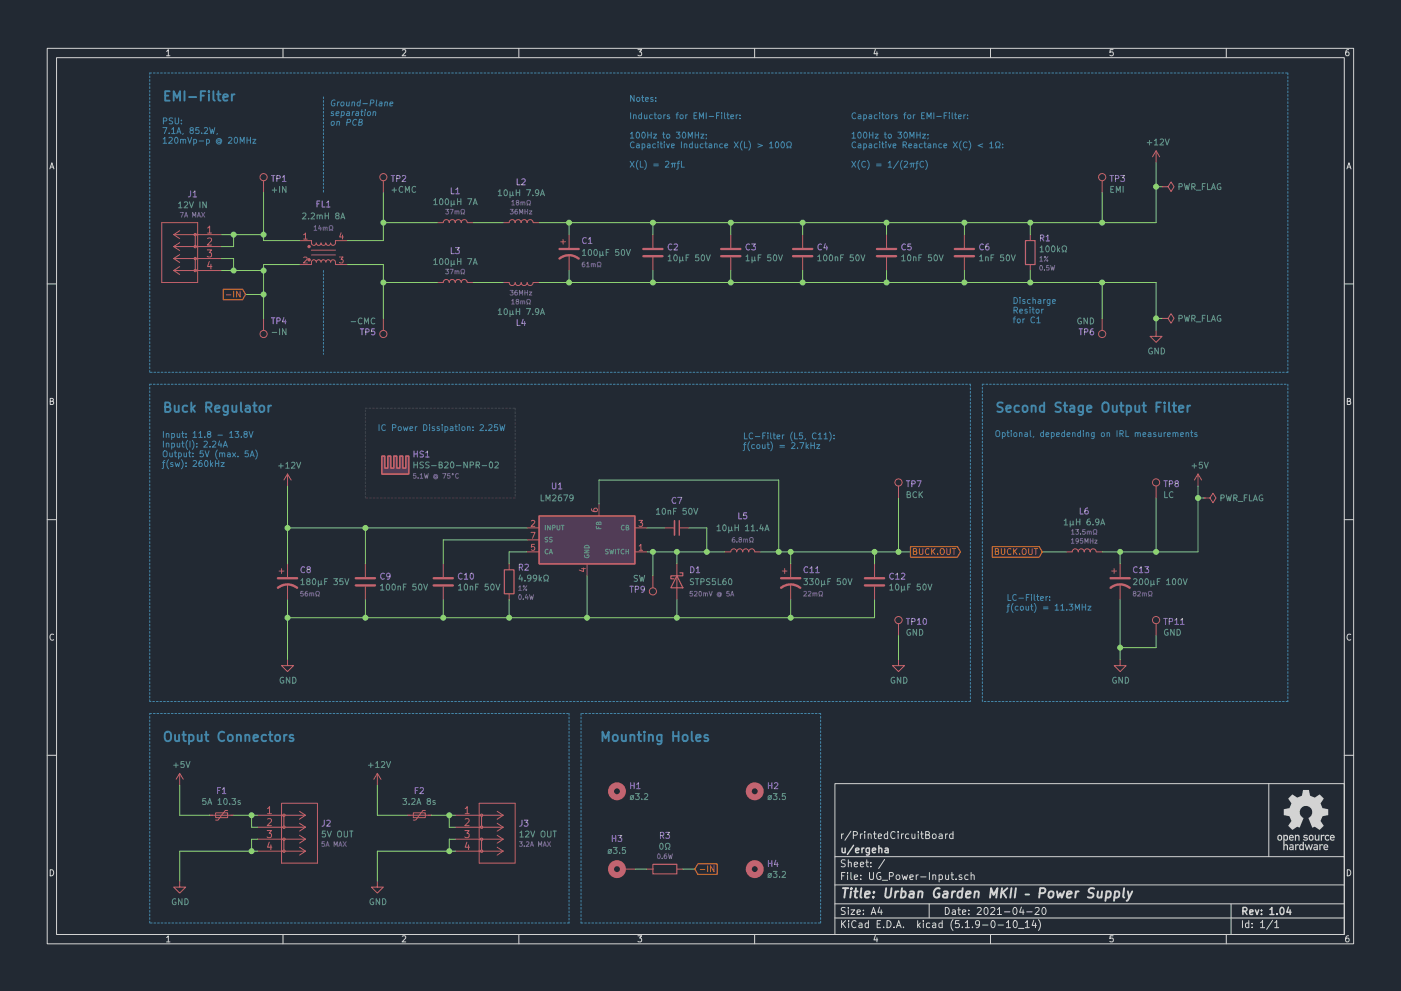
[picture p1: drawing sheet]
EESchema Schematic File Version 4
EELAYER 30 0
EELAYER END
$Descr A4 11693 8268
encoding utf-8
Sheet 1 1
Title "Urban Garden MKII – Power Supply"
Date "2021-04-20"
Rev "1.04"
Comp "u/ergeha"
Comment1 "r/PrintedCircuitBoard"
Comment2 ""
Comment3 ""
Comment4 ""
$EndDescr
$Comp
L Device:C C2
U 1 1
P 5450 2100
F 0 "C2" H 5565 2146 50  0000 L CNN
F 1 "10µF 50V" H 5565 2055 50  0000 L CNN
F 2 "Capacitor_THT:C_MLCC_W5.5mm_L4.0mm_P2.50mm" H 5488 1950 50  0001 C CNN
F 3 "https://search.murata.co.jp/Ceramy/image/img/A01X/G101/ENG/RDE_X7R_X7S_25V-100V_E.pdf" H 5450 2100 50  0001 C CNN
F 4 "Murata" H 5450 2100 50  0001 C CNN "Manufacturer"
F 5 "RDEC71H106K3S1H03A" H 5450 2100 50  0001 C CNN "Part-Nr."
F 6 "81-RDEC71H106K3S1H3A" H 5450 2100 50  0001 C CNN "Mouser-Nr"
	1    5450 2100
	1    0    0    -1  
$EndComp
$Comp
L Device:C C3
U 1 1
P 6100 2100
F 0 "C3" H 6215 2146 50  0000 L CNN
F 1 "1µF 50V" H 6215 2055 50  0000 L CNN
F 2 "Capacitor_THT:C_MLCC_W5.5mm_L3.15mm_P2.50mm" H 6138 1950 50  0001 C CNN
F 3 "https://search.murata.co.jp/Ceramy/image/img/A01X/G101/ENG/RDE_X7R_X7S_25V-100V_E.pdf" H 6100 2100 50  0001 C CNN
F 4 "Murata" H 6100 2100 50  0001 C CNN "Manufacturer"
F 5 "RDER71H105K2S1H03A" H 6100 2100 50  0001 C CNN "Part-Nr."
F 6 "81-RDER71H105K2S1H3A" H 6100 2100 50  0001 C CNN "Mouser-Nr"
	1    6100 2100
	1    0    0    -1  
$EndComp
$Comp
L Device:C C4
U 1 1
P 6700 2100
F 0 "C4" H 6815 2146 50  0000 L CNN
F 1 "100nF 50V" H 6815 2055 50  0000 L CNN
F 2 "Capacitor_THT:C_MLCC_W5.0mm_L2.5mm_P2.50mm" H 6738 1950 50  0001 C CNN
F 3 "https://search.murata.co.jp/Ceramy/image/img/A01X/G101/ENG/RDE_X7R_X7S_25V-100V_E.pdf" H 6700 2100 50  0001 C CNN
F 4 "Murata" H 6700 2100 50  0001 C CNN "Manufacturer"
F 5 "RDER71H104K0S1H03A" H 6700 2100 50  0001 C CNN "Part-Nr."
F 6 "81-RDER71H104K0S1H3A" H 6700 2100 50  0001 C CNN "Mouser-Nr"
	1    6700 2100
	1    0    0    -1  
$EndComp
$Comp
L Device:C C5
U 1 1
P 7400 2100
F 0 "C5" H 7515 2146 50  0000 L CNN
F 1 "10nF 50V" H 7515 2055 50  0000 L CNN
F 2 "Capacitor_THT:C_MLCC_W5.0mm_L2.5mm_P2.50mm" H 7438 1950 50  0001 C CNN
F 3 "https://search.murata.co.jp/Ceramy/image/img/A01X/G101/ENG/RDE_X7R_X7S_25V-100V_E.pdf" H 7400 2100 50  0001 C CNN
F 4 "Murata" H 7400 2100 50  0001 C CNN "Manufacturer"
F 5 "RDER71H103K0S1H03A" H 7400 2100 50  0001 C CNN "Part-Nr."
F 6 "81-RDER71H103K0S1H3A" H 7400 2100 50  0001 C CNN "Mouser-Nr"
	1    7400 2100
	1    0    0    -1  
$EndComp
$Comp
L Device:C C6
U 1 1
P 8050 2100
F 0 "C6" H 8165 2146 50  0000 L CNN
F 1 "1nF 50V" H 8165 2055 50  0000 L CNN
F 2 "Capacitor_THT:C_MLCC_W5.0mm_L2.5mm_P2.50mm" H 8088 1950 50  0001 C CNN
F 3 "https://search.murata.co.jp/Ceramy/image/img/A01X/G101/ENG/RDE_X7R_X7S_25V-100V_E.pdf" H 8050 2100 50  0001 C CNN
F 4 "Murata" H 8050 2100 50  0001 C CNN "Manufacturer"
F 5 "RDER71H102K0S1H03A" H 8050 2100 50  0001 C CNN "Part-Nr."
F 6 "81-RDER71H102K0S1H3A" H 8050 2100 50  0001 C CNN "Mouser-Nr"
	1    8050 2100
	1    0    0    -1  
$EndComp
Wire Wire Line
	8050 1950 8050 1850
Wire Wire Line
	8050 1850 7400 1850
Wire Wire Line
	8050 2250 8050 2350
Wire Wire Line
	7400 2250 7400 2350
Wire Wire Line
	7400 2350 8050 2350
Wire Wire Line
	7400 1950 7400 1850
Wire Wire Line
	7400 1850 6700 1850
Wire Wire Line
	6700 1950 6700 1850
Wire Wire Line
	6700 1850 6100 1850
Wire Wire Line
	6700 2250 6700 2350
Wire Wire Line
	6700 2350 7400 2350
Wire Wire Line
	6100 2250 6100 2350
Wire Wire Line
	6100 1950 6100 1850
Wire Wire Line
	6100 1850 5450 1850
Wire Wire Line
	5450 1950 5450 1850
Wire Wire Line
	5450 1850 4750 1850
Wire Wire Line
	5450 2250 5450 2350
Wire Wire Line
	5450 2350 6100 2350
Wire Wire Line
	4750 2250 4750 2350
Wire Wire Line
	4750 2350 5450 2350
Wire Wire Line
	4750 1950 4750 1850
Wire Wire Line
	4200 2350 3950 2350
Wire Wire Line
	4200 1850 3950 1850
$Comp
L power:PWR_FLAG #FLG01
U 1 1
P 9700 1550
F 0 "#FLG01" H 9700 1625 50  0001 C CNN
F 1 "PWR_FLAG" V 9700 1677 50  0000 L CNN
F 2 "" H 9700 1550 50  0001 C CNN
F 3 "~" H 9700 1550 50  0001 C CNN
	1    9700 1550
	0    1    1    0   
$EndComp
$Comp
L power:PWR_FLAG #FLG02
U 1 1
P 9700 2650
F 0 "#FLG02" H 9700 2725 50  0001 C CNN
F 1 "PWR_FLAG" V 9700 2777 50  0000 L CNN
F 2 "" H 9700 2650 50  0001 C CNN
F 3 "~" H 9700 2650 50  0001 C CNN
	1    9700 2650
	0    1    1    0   
$EndComp
Wire Wire Line
	9700 2650 9650 2650
Wire Wire Line
	9700 1550 9650 1550
Connection ~ 9650 1550
Wire Wire Line
	9650 1550 9650 1350
Wire Wire Line
	3200 2000 2900 2000
Wire Wire Line
	3200 2350 3200 2200
$Comp
L Device:EMI_Filter_LL_1423 FL1
U 1 1
P 2700 2100
F 0 "FL1" H 2700 1700 50  0000 C CNN
F 1 "2.2mH 8A" H 2700 1800 50  0000 C CNN
F 2 "Inductor_THT:L_CommonMode_Wuerth_WE-CMB-XL" H 2700 1850 50  0001 C CNN
F 3 "https://www.we-online.de/katalog/datasheet/7448258022.pdf" V 2700 2140 50  0001 C CNN
F 4 "Würth Elektronik" H 2700 2100 50  0001 C CNN "Manufacturer"
F 5 "7448258022" H 2700 2100 50  0001 C CNN "Part-Nr."
F 6 "710-7448258022" H 2700 2100 50  0001 C CNN "Mouser-Nr"
F 7 "14mΩ" H 2700 1900 39  0000 C CNN "DCR"
	1    2700 2100
	1    0    0    1   
$EndComp
$Comp
L power:+12V #PWR01
U 1 1
P 9650 1350
AR Path="/605CFC98" Ref="#PWR01"  Part="1" 
AR Path="/603AD409/605CFC98" Ref="#PWR?"  Part="1" 
AR Path="/603051B5/605CFC98" Ref="#PWR?"  Part="1" 
AR Path="/6081FDFC/605CFC98" Ref="#PWR?"  Part="1" 
AR Path="/6081FDFC/6068D87B/605CFC98" Ref="#PWR?"  Part="1" 
AR Path="/6081FDFC/60597F98/605CFC98" Ref="#PWR?"  Part="1" 
AR Path="/60599E1F/605B3C0B/605CFC98" Ref="#PWR?"  Part="1" 
F 0 "#PWR01" H 9650 1200 50  0001 C CNN
F 1 "+12V" H 9665 1523 50  0000 C CNN
F 2 "" H 9650 1350 50  0001 C CNN
F 3 "" H 9650 1350 50  0001 C CNN
	1    9650 1350
	1    0    0    -1  
$EndComp
Wire Wire Line
	4500 1850 4750 1850
Wire Wire Line
	4500 2350 4750 2350
Wire Wire Line
	6100 2350 6700 2350
$Comp
L Device:C_Small C7
U 1 1
P 5650 4400
F 0 "C7" V 5421 4400 50  0000 C CNN
F 1 "10nF 50V" V 5512 4400 50  0000 C CNN
F 2 "Capacitor_THT:C_MLCC_W5.0mm_L2.5mm_P2.50mm" H 5650 4400 50  0001 C CNN
F 3 "https://search.murata.co.jp/Ceramy/image/img/A01X/G101/ENG/RDE_X7R_X7S_25V-100V_E.pdf" H 5650 4400 50  0001 C CNN
F 4 "Murata" H 5650 4400 50  0001 C CNN "Manufacturer"
F 5 "RDER71H103K0S1H03A" H 5650 4400 50  0001 C CNN "Part-Nr."
F 6 "81-RDER71H103K0S1H3A" H 5650 4400 50  0001 C CNN "Mouser-Nr"
	1    5650 4400
	0    1    1    0   
$EndComp
Wire Wire Line
	5400 4600 5450 4600
Wire Wire Line
	5400 4400 5550 4400
Wire Wire Line
	5750 4400 5900 4400
Wire Wire Line
	5900 4400 5900 4600
Connection ~ 5900 4600
Wire Wire Line
	5900 4600 6050 4600
Wire Wire Line
	5650 4700 5650 4600
Connection ~ 5650 4600
Wire Wire Line
	5650 4600 5900 4600
Wire Wire Line
	6350 4600 6500 4600
Wire Wire Line
	5000 4200 5000 4000
Wire Wire Line
	6500 4000 6500 4600
Connection ~ 6500 4600
Wire Wire Line
	2400 4700 2400 4400
Wire Wire Line
	2400 5150 2400 5000
Wire Wire Line
	4900 4800 4900 5150
Connection ~ 4900 5150
Wire Wire Line
	4900 5150 5650 5150
Wire Wire Line
	5650 5000 5650 5150
Connection ~ 5650 5150
$Comp
L power:GND #PWR05
U 1 1
P 2400 5500
F 0 "#PWR05" H 2400 5250 50  0001 C CNN
F 1 "GND" H 2405 5327 50  0000 C CNN
F 2 "" H 2400 5500 50  0001 C CNN
F 3 "" H 2400 5500 50  0001 C CNN
	1    2400 5500
	1    0    0    -1  
$EndComp
Wire Wire Line
	6500 4600 6600 4600
Wire Wire Line
	5650 5150 6600 5150
Wire Wire Line
	3050 4700 3050 4400
Wire Wire Line
	3050 5000 3050 5150
Wire Wire Line
	6600 4700 6600 4600
Wire Wire Line
	6600 5000 6600 5150
Connection ~ 3050 4400
Connection ~ 3050 5150
Connection ~ 2400 4400
Wire Wire Line
	2400 4400 3050 4400
Wire Wire Line
	2400 5150 3050 5150
Connection ~ 6600 4600
Wire Notes Line
	10750 3100 1250 3100
Wire Notes Line
	1250 3100 1250 600 
Wire Notes Line
	1250 600  10750 600 
Wire Notes Line
	10750 600  10750 3100
Wire Notes Line
	8100 3200 8100 5850
Wire Notes Line
	8100 5850 1250 5850
Wire Notes Line
	1250 5850 1250 3200
Wire Notes Line
	1250 3200 8100 3200
Text Notes 1350 3450 0    79   ~ 16
Buck Regulator
Text Notes 1350 850  0    79   ~ 16
EMI-Filter
Connection ~ 8050 1850
Connection ~ 8050 2350
Connection ~ 8600 2350
Wire Wire Line
	9650 2350 9650 2650
Wire Wire Line
	8600 2350 9200 2350
Wire Wire Line
	8050 2350 8600 2350
$Comp
L power:GND #PWR02
U 1 1
P 9650 2750
F 0 "#PWR02" H 9650 2500 50  0001 C CNN
F 1 "GND" H 9655 2577 50  0000 C CNN
F 2 "" H 9650 2750 50  0001 C CNN
F 3 "" H 9650 2750 50  0001 C CNN
	1    9650 2750
	1    0    0    -1  
$EndComp
Connection ~ 8600 1850
Wire Wire Line
	8600 1950 8600 1850
Wire Wire Line
	8600 2250 8600 2350
Text GLabel 7600 4600 2    50   Output ~ 0
BUCK.OUT
Wire Notes Line
	2700 2250 2700 2950
Text Notes 2750 1050 0    50   Italic 0
Ground-Plane \nseparation \non PCB
Text Notes 1350 3900 0    50   ~ 0
Input: 11.8 - 13.8V\nInput(I): 2.24A \nOutput: 5V (max. 5A)\nƒ(sw): 260kHz
$Comp
L Regulator_Switching:LM2679 U1
U 1 1
P 4900 4500
F 0 "U1" H 4650 4950 50  0000 C CNN
F 1 "LM2679" H 4650 4850 50  0000 C CNN
F 2 "Package_TO_SOT_THT:LM2679T-5.0&slash_NOPB" H 4900 4600 50  0001 C CNN
F 3 "https://www.ti.com/lit/ds/symlink/lm2679.pdf?HQS=dis-mous-null-mousermode-dsf-pf-null-wwe&ts=1617702681699" H 4900 4600 50  0001 C CNN
F 4 "Texas Instruments" H 4900 4500 50  0001 C CNN "Manufacturer"
F 5 "926-LM2679T-50/NOPB" H 4900 4500 50  0001 C CNN "Mouser-Nr"
F 6 "LM2679T-5.0/NOPB" H 4900 4500 50  0001 C CNN "Part-Nr."
	1    4900 4500
	1    0    0    -1  
$EndComp
Wire Wire Line
	3700 4700 3700 4500
Wire Wire Line
	3700 4500 4400 4500
Wire Wire Line
	3700 5000 3700 5150
Connection ~ 3700 5150
Wire Wire Line
	3700 5150 4250 5150
Wire Wire Line
	3050 5150 3700 5150
Wire Wire Line
	3050 4400 4400 4400
$Comp
L Device:C C9
U 1 1
P 3050 4850
F 0 "C9" H 3165 4896 50  0000 L CNN
F 1 "100nF 50V" H 3165 4805 50  0000 L CNN
F 2 "Capacitor_THT:C_MLCC_W5.0mm_L2.5mm_P2.50mm" H 3088 4700 50  0001 C CNN
F 3 "https://search.murata.co.jp/Ceramy/image/img/A01X/G101/ENG/RDE_X7R_X7S_25V-100V_E.pdf" H 3050 4850 50  0001 C CNN
F 4 "Murata" H 3050 4850 50  0001 C CNN "Manufacturer"
F 5 "81-RDER71H104K0S1H3A" H 3050 4850 50  0001 C CNN "Mouser-Nr"
F 6 "RDER71H104K0S1H03A" H 3050 4850 50  0001 C CNN "Part-Nr."
	1    3050 4850
	1    0    0    -1  
$EndComp
$Comp
L Device:C C10
U 1 1
P 3700 4850
F 0 "C10" H 3815 4896 50  0000 L CNN
F 1 "10nF 50V" H 3815 4805 50  0000 L CNN
F 2 "Capacitor_THT:C_MLCC_W5.0mm_L2.5mm_P2.50mm" H 3738 4700 50  0001 C CNN
F 3 "https://search.murata.co.jp/Ceramy/image/img/A01X/G101/ENG/RDE_X7R_X7S_25V-100V_E.pdf" H 3700 4850 50  0001 C CNN
F 4 "Murata" H 3700 4850 50  0001 C CNN "Manufacturer"
F 5 "81-RDER71H103K0S1H3A" H 3700 4850 50  0001 C CNN "Mouser-Nr"
F 6 "RDER71H103K0S1H03A" H 3700 4850 50  0001 C CNN "Part-Nr."
	1    3700 4850
	1    0    0    -1  
$EndComp
Wire Wire Line
	4400 4600 4250 4600
Connection ~ 4250 5150
Wire Wire Line
	4250 5150 4900 5150
Wire Wire Line
	5000 4000 6500 4000
$Comp
L power:GND #PWR07
U 1 1
P 9350 5500
F 0 "#PWR07" H 9350 5250 50  0001 C CNN
F 1 "GND" H 9355 5327 50  0000 C CNN
F 2 "" H 9350 5500 50  0001 C CNN
F 3 "" H 9350 5500 50  0001 C CNN
	1    9350 5500
	1    0    0    -1  
$EndComp
Wire Wire Line
	9350 4700 9350 4600
$Comp
L power:PWR_FLAG #FLG03
U 1 1
P 10050 4150
F 0 "#FLG03" H 10050 4225 50  0001 C CNN
F 1 "PWR_FLAG" V 10050 4277 50  0000 L CNN
F 2 "" H 10050 4150 50  0001 C CNN
F 3 "~" H 10050 4150 50  0001 C CNN
	1    10050 4150
	0    1    1    0   
$EndComp
Wire Wire Line
	10050 4150 10000 4150
$Comp
L power:+5V #PWR04
U 1 1
P 10000 4050
F 0 "#PWR04" H 10000 3900 50  0001 C CNN
F 1 "+5V" H 10015 4223 50  0000 C CNN
F 2 "" H 10000 4050 50  0001 C CNN
F 3 "" H 10000 4050 50  0001 C CNN
	1    10000 4050
	1    0    0    -1  
$EndComp
Text GLabel 8700 4600 0    50   Input ~ 0
BUCK.OUT
$Comp
L Device:CP1 C13
U 1 1
P 9350 4850
F 0 "C13" H 9450 4950 50  0000 L CNN
F 1 "200µF 100V" H 9450 4850 50  0000 L CNN
F 2 "Capacitor_THT:CP_Radial_D12.5mm_P5.00mm" H 9350 4850 50  0001 C CNN
F 3 "https://www.mouser.de/datasheet/2/420/United-Chemi-Con-1016798.pdf" H 9350 4850 50  0001 C CNN
F 4 "United Chemi-Con" H 9350 4850 50  0001 C CNN "Manufacturer"
F 5 "661-EGXF101ELL201MK2" H 9350 4850 50  0001 C CNN "Mouser-Nr"
F 6 "EGXF101ELL201MK25S" H 9350 4850 50  0001 C CNN "Part-Nr."
F 7 "82mΩ" H 9450 4750 39  0000 L CNN "Impedance"
	1    9350 4850
	1    0    0    -1  
$EndComp
Wire Notes Line
	8200 3200 10750 3200
Wire Notes Line
	10750 3200 10750 5850
Wire Notes Line
	10750 5850 8200 5850
Wire Notes Line
	8200 5850 8200 3200
Text Notes 8300 3450 0    79   ~ 16
Second Stage Output Filter
Wire Wire Line
	9200 4600 9350 4600
Wire Wire Line
	8700 4600 8900 4600
Connection ~ 9350 4600
Text Notes 7100 1400 0    50   ~ 0
Capacitors for EMI-Filter:\n\n100Hz to 30MHz; \nCapacitive Reactance X(C) < 1Ω:\n\nX(C) = 1/(2πƒC)\n
Connection ~ 7400 1850
Connection ~ 7400 2350
Connection ~ 6700 2350
Connection ~ 6700 1850
Connection ~ 6100 1850
Connection ~ 6100 2350
Connection ~ 5450 2350
Connection ~ 5450 1850
Connection ~ 4750 1850
Connection ~ 4750 2350
Text Notes 8450 2700 0    50   ~ 0
Discharge\nResitor\nfor C1
Wire Wire Line
	9350 4600 9650 4600
Wire Wire Line
	9350 5000 9350 5400
Wire Notes Line
	2700 800  2700 1600
Text Notes 8400 5100 0    50   ~ 0
LC-Filter: \nƒ(cout) = 11.3MHz
Text Notes 8300 3650 0    50   ~ 0
Optional, depedending on IRL measurements
Text Notes 1350 1200 0    50   ~ 0
PSU:\n7.1A, 85.2W, \n120mVp-p @ 20MHz
Text Notes 6200 3750 0    50   ~ 0
LC-Filter (L5, C11):\nƒ(cout) = 2.7kHz
Text Notes 5250 1400 0    50   ~ 0
Inductors for EMI-Filter:\n\n100Hz to 30MHz; \nCapacitive Inductance X(L) > 100Ω\n\nX(L) = 2πƒL \n
Text Notes 5250 850  0    50   ~ 0
Notes:
Wire Wire Line
	9650 1550 9650 1850
Wire Wire Line
	3200 2000 3200 1850
Wire Wire Line
	3200 2350 3650 2350
$Comp
L power:GND #PWR010
U 1 1
P 1500 7350
F 0 "#PWR010" H 1500 7100 50  0001 C CNN
F 1 "GND" H 1505 7177 50  0000 C CNN
F 2 "" H 1500 7350 50  0001 C CNN
F 3 "" H 1500 7350 50  0001 C CNN
	1    1500 7350
	1    0    0    -1  
$EndComp
$Comp
L power:GND #PWR011
U 1 1
P 3150 7350
F 0 "#PWR011" H 3150 7100 50  0001 C CNN
F 1 "GND" H 3155 7177 50  0000 C CNN
F 2 "" H 3150 7350 50  0001 C CNN
F 3 "" H 3150 7350 50  0001 C CNN
	1    3150 7350
	1    0    0    -1  
$EndComp
Wire Wire Line
	3150 6800 3400 6800
Wire Wire Line
	3150 7350 3150 7100
Wire Wire Line
	3150 7100 3750 7100
Wire Wire Line
	1500 7100 1500 7350
Wire Wire Line
	1500 6800 1750 6800
Connection ~ 10000 4150
Wire Wire Line
	10000 4150 10000 4600
Wire Wire Line
	10000 4050 10000 4150
$Comp
L power:+5V #PWR08
U 1 1
P 1500 6550
F 0 "#PWR08" H 1500 6400 50  0001 C CNN
F 1 "+5V" H 1515 6723 50  0000 C CNN
F 2 "" H 1500 6550 50  0001 C CNN
F 3 "" H 1500 6550 50  0001 C CNN
	1    1500 6550
	1    0    0    -1  
$EndComp
Wire Wire Line
	1500 6550 1500 6800
$Comp
L Connector:TestPoint TP7
U 1 1
P 7500 4150
F 0 "TP7" H 7558 4268 50  0000 L CNN
F 1 "BCK" H 7558 4177 50  0000 L CNN
F 2 "TestPoint:TestPoint_Keystone_5000-5004_Miniature" H 7700 4150 50  0001 C CNN
F 3 "https://www.keyelco.com/userAssets/file/M65p56.pdf" H 7700 4150 50  0001 C CNN
F 4 "Keystone Electronics" H 7500 4150 50  0001 C CNN "Manufacturer"
F 5 "5000" H 7500 4150 50  0001 C CNN "Part-Nr."
	1    7500 4150
	1    0    0    -1  
$EndComp
$Comp
L Connector:TestPoint TP8
U 1 1
P 9650 4150
F 0 "TP8" H 9708 4268 50  0000 L CNN
F 1 "LC" H 9708 4177 50  0000 L CNN
F 2 "TestPoint:TestPoint_Keystone_5000-5004_Miniature" H 9850 4150 50  0001 C CNN
F 3 "https://www.keyelco.com/userAssets/file/M65p56.pdf" H 9850 4150 50  0001 C CNN
F 4 "Keystone Electronics" H 9650 4150 50  0001 C CNN "Manufacturer"
F 5 "5000" H 9650 4150 50  0001 C CNN "Part-Nr."
	1    9650 4150
	1    0    0    -1  
$EndComp
Wire Wire Line
	9650 4150 9650 4600
Connection ~ 9650 4600
Wire Wire Line
	9650 4600 10000 4600
Wire Wire Line
	7500 4150 7500 4600
$Comp
L Connector:TestPoint TP4
U 1 1
P 2200 2650
F 0 "TP4" H 2142 2676 50  0000 R CNN
F 1 "-IN" H 2142 2767 50  0000 R CNN
F 2 "TestPoint:TestPoint_Keystone_5000-5004_Miniature" H 2400 2650 50  0001 C CNN
F 3 "https://www.keyelco.com/userAssets/file/M65p56.pdf" H 2400 2650 50  0001 C CNN
F 4 "Keystone Electronics" H 2200 2650 50  0001 C CNN "Manufacturer"
F 5 "5118" H 2200 2650 50  0001 C CNN "Part-Nr."
	1    2200 2650
	-1   0    0    1   
$EndComp
Wire Wire Line
	2200 2650 2200 2450
Wire Wire Line
	3200 1600 3200 1850
Connection ~ 3200 1850
Wire Wire Line
	3200 1850 3650 1850
Wire Wire Line
	8050 1850 8600 1850
$Comp
L Connector:TestPoint TP3
U 1 1
P 9200 1600
F 0 "TP3" H 9258 1718 50  0000 L CNN
F 1 "EMI" H 9258 1627 50  0000 L CNN
F 2 "TestPoint:TestPoint_Keystone_5000-5004_Miniature" H 9400 1600 50  0001 C CNN
F 3 "https://www.keyelco.com/userAssets/file/M65p56.pdf" H 9400 1600 50  0001 C CNN
F 4 "Keystone Electronics" H 9200 1600 50  0001 C CNN "Manufacturer"
F 5 "5000" H 9200 1600 50  0001 C CNN "Part-Nr."
	1    9200 1600
	1    0    0    -1  
$EndComp
Wire Wire Line
	9200 1600 9200 1850
$Comp
L Connector:TestPoint TP5
U 1 1
P 3200 2650
F 0 "TP5" H 3258 2768 50  0000 L CNN
F 1 "-CMC" H 3258 2677 50  0000 L CNN
F 2 "TestPoint:TestPoint_Keystone_5000-5004_Miniature" H 3400 2650 50  0001 C CNN
F 3 "https://www.keyelco.com/userAssets/file/M65p56.pdf" H 3400 2650 50  0001 C CNN
F 4 "Keystone Electronics" H 3200 2650 50  0001 C CNN "Manufacturer"
F 5 "5001" H 3200 2650 50  0001 C CNN "Part-Nr."
	1    3200 2650
	-1   0    0    1   
$EndComp
$Comp
L Connector:TestPoint TP6
U 1 1
P 9200 2650
F 0 "TP6" H 9258 2768 50  0000 L CNN
F 1 "GND" H 9258 2677 50  0000 L CNN
F 2 "TestPoint:TestPoint_Keystone_5000-5004_Miniature" H 9400 2650 50  0001 C CNN
F 3 "https://www.keyelco.com/userAssets/file/M65p56.pdf" H 9400 2650 50  0001 C CNN
F 4 "Keystone Electronics" H 9200 2650 50  0001 C CNN "Manufacturer"
F 5 "5001" H 9200 2650 50  0001 C CNN "Part-Nr."
	1    9200 2650
	-1   0    0    1   
$EndComp
$Comp
L Connector:TestPoint TP10
U 1 1
P 7500 5300
F 0 "TP10" H 7558 5418 50  0000 L CNN
F 1 "GND" H 7558 5327 50  0000 L CNN
F 2 "TestPoint:TestPoint_Keystone_5000-5004_Miniature" H 7700 5300 50  0001 C CNN
F 3 "https://www.keyelco.com/userAssets/file/M65p56.pdf" H 7700 5300 50  0001 C CNN
F 4 "Keystone Electronics" H 7500 5300 50  0001 C CNN "Manufacturer"
F 5 "5001" H 7500 5300 50  0001 C CNN "Part-Nr."
	1    7500 5300
	1    0    0    -1  
$EndComp
$Comp
L Connector:TestPoint TP11
U 1 1
P 9650 5300
F 0 "TP11" H 9708 5418 50  0000 L CNN
F 1 "GND" H 9708 5327 50  0000 L CNN
F 2 "TestPoint:TestPoint_Keystone_5000-5004_Miniature" H 9850 5300 50  0001 C CNN
F 3 "https://www.keyelco.com/userAssets/file/M65p56.pdf" H 9850 5300 50  0001 C CNN
F 4 "Keystone Electronics" H 9650 5300 50  0001 C CNN "Manufacturer"
F 5 "5001" H 9650 5300 50  0001 C CNN "Part-Nr."
	1    9650 5300
	1    0    0    -1  
$EndComp
Wire Wire Line
	9650 5300 9650 5400
$Comp
L Mechanical:MountingHole H2
U 1 1
P 6300 6600
F 0 "H2" H 6400 6646 50  0000 L CNN
F 1 "ø3.5" H 6400 6555 50  0000 L CNN
F 2 "MountingHole:MountingHole_3.5mm" H 6300 6600 50  0001 C CNN
F 3 "~" H 6300 6600 50  0001 C CNN
F 4 "~" H 6300 6600 50  0001 C CNN "Manufacturer"
F 5 "~" H 6300 6600 50  0001 C CNN "Mouser-Nr"
F 6 "~" H 6300 6600 50  0001 C CNN "Part-Nr."
	1    6300 6600
	1    0    0    -1  
$EndComp
$Comp
L Mechanical:MountingHole H4
U 1 1
P 6300 7250
F 0 "H4" H 6400 7296 50  0000 L CNN
F 1 "ø3.2" H 6400 7205 50  0000 L CNN
F 2 "MountingHole:MountingHole_3.2mm_M3" H 6300 7250 50  0001 C CNN
F 3 "~" H 6300 7250 50  0001 C CNN
F 4 "~" H 6300 7250 50  0001 C CNN "Manufacturer"
F 5 "~" H 6300 7250 50  0001 C CNN "Mouser-Nr"
F 6 "~" H 6300 7250 50  0001 C CNN "Part-Nr."
	1    6300 7250
	1    0    0    -1  
$EndComp
Text Notes 1350 6200 0    79   ~ 16
Output Connectors
Text Notes 5000 6200 0    79   ~ 16
Mounting Holes
Wire Notes Line
	1250 5950 4750 5950
Wire Notes Line
	4750 5950 4750 7700
Wire Notes Line
	4750 7700 1250 7700
Wire Notes Line
	1250 7700 1250 5950
Wire Notes Line
	4850 5950 4850 7700
Wire Notes Line
	4850 7700 6850 7700
Wire Notes Line
	6850 7700 6850 5950
Wire Notes Line
	6850 5950 4850 5950
$Comp
L Mechanical:Heatsink HS1
U 1 1
P 3300 3950
F 0 "HS1" H 3441 4116 50  0000 L CNN
F 1 "HSS-B20-NPR-02" H 3441 4025 50  0000 L CNN
F 2 "Heatsink:Heatsink_CUI_HSS-B20-NPR-02" H 3312 3950 50  0001 C CNN
F 3 "https://www.cuidevices.com/product/resource/hss-b20-npx-02.pdf" H 3312 3950 50  0001 C CNN
F 4 "CUI Devices" H 3300 3950 50  0001 C CNN "Manufacturer"
F 5 "HSS-B20-NPR-02" H 3300 3950 50  0001 C CNN "Part-Nr."
F 6 "5.1W @ 75°C" H 3441 3934 39  0000 L CNN "Power Dissipation"
	1    3300 3950
	1    0    0    -1  
$EndComp
Connection ~ 9650 2650
Wire Wire Line
	9650 2650 9650 2750
$Comp
L Device:Polyfuse_Small F2
U 1 1
P 3500 6800
F 0 "F2" V 3295 6800 50  0000 C CNN
F 1 "3.2A 8s" V 3386 6800 50  0000 C CNN
F 2 "Fuse:Fuse_Bourns_MF-RHT100" H 3550 6600 50  0001 L CNN
F 3 "https://www.bourns.com/docs/Product-Datasheets/mfr.pdf" H 3500 6800 50  0001 C CNN
F 4 "Bourns Inc." H 3500 6800 50  0001 C CNN "Manufacturer"
F 5 "MF-R160-2" H 3500 6800 50  0001 C CNN "Part-Nr."
	1    3500 6800
	0    1    1    0   
$EndComp
Wire Wire Line
	3600 6800 3750 6800
$Comp
L Device:L L1
U 1 1
P 3800 1850
F 0 "L1" H 3800 2115 50  0000 C CNN
F 1 "100µH 7A" H 3800 2024 50  0000 C CNN
F 2 "Inductor_THT:2312-V-RC" V 3800 1850 50  0001 C CNN
F 3 "https://www.bourns.com/docs/Product-Datasheets/2300_series.pdf" V 3800 1850 50  0001 C CNN
F 4 "37mΩ" H 3800 1941 39  0000 C CNN "DCR"
F 5 "MHz" H 3800 1949 39  0001 C CNN "SRF"
F 6 "Bourns Inc." H 3800 1850 50  0001 C CNN "Manufacturer"
F 7 "2312-V-RC" H 3800 1850 50  0001 C CNN "Part-Nr."
	1    3800 1850
	1    0    0    -1  
$EndComp
$Comp
L Device:L L5
U 1 1
P 6200 4600
F 0 "L5" H 6200 4900 50  0000 C CNN
F 1 "10µH 11.4A" H 6200 4800 50  0000 C CNN
F 2 "Inductor_THT:L_Radial_D14.8mm_P12.00mm_Würth_WE-FAMI" V 6200 4600 50  0001 C CNN
F 3 "https://www.we-online.de/katalog/datasheet/744750560100.pdf" V 6200 4600 50  0001 C CNN
F 4 "6.8mΩ" H 6200 4700 39  0000 C CNN "DCR"
F 5 "MHz" H 6200 4691 39  0001 C CNN "SRF"
F 6 "Würth Elektronik" H 6200 4600 50  0001 C CNN "Manufacturer"
F 7 "744750560100" H 6200 4600 50  0001 C CNN "Part-Nr."
	1    6200 4600
	1    0    0    -1  
$EndComp
$Comp
L Device:L L6
U 1 1
P 9050 4600
F 0 "L6" H 9050 4940 50  0000 C CNN
F 1 "1µH 6.9A" H 9050 4849 50  0000 C CNN
F 2 "Inductor_THT:L_Radial_D7.8mm_P5.00mm_Würth-Elektronik" V 9050 4600 50  0001 C CNN
F 3 "https://www.we-online.com/catalog/datasheet/7447720010.pdf" V 9050 4600 50  0001 C CNN
F 4 "13.5mΩ" H 9050 4766 39  0000 C CNN "DCR"
F 5 "195MHz" H 9050 4691 39  0000 C CNN "SRF"
F 6 "Würth Elektronik" H 9050 4600 50  0001 C CNN "Manufacturer"
F 7 "7447720010" H 9050 4600 50  0001 C CNN "Part-Nr."
	1    9050 4600
	1    0    0    -1  
$EndComp
$Comp
L Device:L L3
U 1 1
P 3800 2350
F 0 "L3" H 3800 2615 50  0000 C CNN
F 1 "100µH 7A" H 3800 2524 50  0000 C CNN
F 2 "Inductor_THT:2312-V-RC" V 3800 2350 50  0001 C CNN
F 3 "https://www.bourns.com/docs/Product-Datasheets/2300_series.pdf" V 3800 2350 50  0001 C CNN
F 4 "37mΩ" H 3800 2441 39  0000 C CNN "DCR"
F 5 "MHz" H 3800 2449 39  0001 C CNN "SRF"
F 6 "Bourns Inc." H 3800 2350 50  0001 C CNN "Manufacturer"
F 7 "2312-V-RC" H 3800 2350 50  0001 C CNN "Part-Nr."
	1    3800 2350
	1    0    0    -1  
$EndComp
Text Notes 3150 3600 0    50   ~ 0
IC Power Dissipation: 2.25W
Wire Notes Line rgb(72, 72, 72)
	3050 3400 4300 3400
Wire Notes Line rgb(72, 72, 72)
	4300 3400 4300 4150
Wire Notes Line rgb(72, 72, 72)
	4300 4150 3050 4150
Wire Notes Line rgb(72, 72, 72)
	3050 4150 3050 3400
$Comp
L Device:CP1 C11
U 1 1
P 6600 4850
F 0 "C11" H 6700 4950 50  0000 L CNN
F 1 "330µF 50V" H 6700 4850 50  0000 L CNN
F 2 "Capacitor_THT:CP_Radial_D10.0mm_P5.00mm" H 6600 4850 50  0001 C CNN
F 3 "https://b2b-api.panasonic.eu/file_stream/pids/fileversion/8157" H 6600 4850 50  0001 C CNN
F 4 "Panasonic" H 6600 4850 50  0001 C CNN "Manufacturer"
F 5 "EEU-FR1H331LB" H 6600 4850 50  0001 C CNN "Part-Nr."
F 6 "667-EEU-FR1H331LB" H 6600 4850 50  0001 C CNN "Mouser-Nr"
F 7 "22mΩ" H 6700 4750 39  0000 L CNN "Impedance"
	1    6600 4850
	1    0    0    -1  
$EndComp
$Comp
L Device:D_Schottky D1
U 1 1
P 5650 4850
F 0 "D1" V 5550 4950 50  0000 L CNN
F 1 "STPS5L60" V 5650 4950 50  0000 L CNN
F 2 "Diode_THT:D_DO-201AE_P5.08mm_Vertical_KathodeUp" H 5650 4850 50  0001 C CNN
F 3 "https://www.st.com/content/ccc/resource/technical/document/datasheet/57/3c/bc/f9/25/f5/43/2b/CD00002924.pdf/files/CD00002924.pdf/jcr:content/translations/en.CD00002924.pdf" H 5650 4850 50  0001 C CNN
F 4 "STMicroelectronics" H 5650 4850 50  0001 C CNN "Manufacturer"
F 5 "STPS5L60" H 5650 4850 50  0001 C CNN "Part-Nr."
F 6 "511-STPS5L60" H 5650 4850 50  0001 C CNN "Mouser-Nr"
F 7 "520mV @ 5A" V 5750 4950 39  0000 L CNN "Forward Voltage"
	1    5650 4850
	0    1    1    0   
$EndComp
$Comp
L Device:CP1 C8
U 1 1
P 2400 4850
F 0 "C8" H 2500 4950 50  0000 L CNN
F 1 "180µF 35V" H 2500 4850 50  0000 L CNN
F 2 "Capacitor_THT:CP_Radial_D8.0mm_P5.00mm" H 2400 4850 50  0001 C CNN
F 3 "https://b2b-api.panasonic.eu/file_stream/pids/fileversion/8157" H 2400 4850 50  0001 C CNN
F 4 "Panasonic" H 2400 4850 50  0001 C CNN "Manufacturer"
F 5 "EEU-FR1V181B" H 2400 4850 50  0001 C CNN "Part-Nr."
F 6 "667-EEU-FR1V181B" H 2400 4850 50  0001 C CNN "Mouser-Nr"
F 7 "56mΩ" H 2500 4750 39  0000 L CNN "Impedance"
	1    2400 4850
	1    0    0    -1  
$EndComp
$Comp
L Device:CP1 C1
U 1 1
P 4750 2100
F 0 "C1" H 4850 2200 50  0000 L CNN
F 1 "100µF 50V" H 4850 2100 50  0000 L CNN
F 2 "Capacitor_THT:CP_Radial_D8.0mm_P5.00mm" H 4750 2100 50  0001 C CNN
F 3 "https://industrial.panasonic.com/cdbs/www-data/pdf/RDF0000/ABA0000C1018.pdf" H 4750 2100 50  0001 C CNN
F 4 "EEU-FM1H101B" H 4750 2100 50  0001 C CNN "Part-Nr."
F 5 "Panasonic" H 4750 2100 50  0001 C CNN "Manufacturer"
F 6 "667-EEU-FM1H101B" H 4750 2100 50  0001 C CNN "Mouser-Nr"
F 7 "61mΩ" H 4850 2000 39  0000 L CNN "Impedance"
	1    4750 2100
	1    0    0    -1  
$EndComp
Wire Wire Line
	9650 5400 9350 5400
Connection ~ 9350 5400
Wire Wire Line
	9350 5400 9350 5500
Wire Wire Line
	3200 2200 2900 2200
$Comp
L Device:Polyfuse_Small F1
U 1 1
P 1850 6800
F 0 "F1" V 1645 6800 50  0000 C CNN
F 1 "5A 10.3s" V 1736 6800 50  0000 C CNN
F 2 "Fuse:Fuse_Bourns_MF-RHT200" H 1900 6600 50  0001 L CNN
F 3 "https://www.bourns.com/docs/Product-Datasheets/mfr.pdf" H 1850 6800 50  0001 C CNN
F 4 "Bourns Inc." H 1850 6800 50  0001 C CNN "Manufacturer"
F 5 "MF-R250-2-10" H 1850 6800 50  0001 C CNN "Part-Nr."
	1    1850 6800
	0    1    1    0   
$EndComp
Wire Wire Line
	2200 1950 2200 2000
Wire Wire Line
	2200 2000 2500 2000
Wire Wire Line
	2200 2250 2200 2200
$Comp
L power:+12V #PWR03
U 1 1
P 2400 4050
AR Path="/609F9DA4" Ref="#PWR03"  Part="1" 
AR Path="/603AD409/609F9DA4" Ref="#PWR?"  Part="1" 
AR Path="/603051B5/609F9DA4" Ref="#PWR?"  Part="1" 
AR Path="/6081FDFC/609F9DA4" Ref="#PWR?"  Part="1" 
AR Path="/6081FDFC/6068D87B/609F9DA4" Ref="#PWR?"  Part="1" 
AR Path="/6081FDFC/60597F98/609F9DA4" Ref="#PWR?"  Part="1" 
AR Path="/60599E1F/605B3C0B/609F9DA4" Ref="#PWR?"  Part="1" 
F 0 "#PWR03" H 2400 3900 50  0001 C CNN
F 1 "+12V" H 2415 4223 50  0000 C CNN
F 2 "" H 2400 4050 50  0001 C CNN
F 3 "" H 2400 4050 50  0001 C CNN
	1    2400 4050
	1    0    0    -1  
$EndComp
Wire Wire Line
	2400 4400 2400 4050
Wire Wire Line
	9200 1850 9650 1850
Wire Wire Line
	9200 2650 9200 2350
Wire Wire Line
	9200 2350 9650 2350
Wire Wire Line
	8600 1850 9200 1850
Connection ~ 9200 1850
Connection ~ 9200 2350
Wire Wire Line
	4250 5000 4250 5150
Wire Wire Line
	4250 4600 4250 4700
Wire Wire Line
	3200 2650 3200 2350
$Comp
L power:+12V #PWR09
U 1 1
P 3150 6550
AR Path="/60B24565" Ref="#PWR09"  Part="1" 
AR Path="/603AD409/60B24565" Ref="#PWR?"  Part="1" 
AR Path="/603051B5/60B24565" Ref="#PWR?"  Part="1" 
AR Path="/6081FDFC/60B24565" Ref="#PWR?"  Part="1" 
AR Path="/6081FDFC/6068D87B/60B24565" Ref="#PWR?"  Part="1" 
AR Path="/6081FDFC/60597F98/60B24565" Ref="#PWR?"  Part="1" 
AR Path="/60599E1F/605B3C0B/60B24565" Ref="#PWR?"  Part="1" 
F 0 "#PWR09" H 3150 6400 50  0001 C CNN
F 1 "+12V" H 3165 6723 50  0000 C CNN
F 2 "" H 3150 6550 50  0001 C CNN
F 3 "" H 3150 6550 50  0001 C CNN
	1    3150 6550
	1    0    0    -1  
$EndComp
Wire Wire Line
	3150 6550 3150 6800
$Comp
L Connector:TestPoint TP9
U 1 1
P 5450 4800
F 0 "TP9" H 5508 4918 50  0000 L CNN
F 1 "SW" H 5508 4827 50  0000 L CNN
F 2 "TestPoint:TestPoint_Keystone_5000-5004_Miniature" H 5650 4800 50  0001 C CNN
F 3 "https://www.keyelco.com/userAssets/file/M65p56.pdf" H 5650 4800 50  0001 C CNN
F 4 "Keystone Electronics" H 5450 4800 50  0001 C CNN "Manufacturer"
F 5 "5001" H 5450 4800 50  0001 C CNN "Part-Nr."
	1    5450 4800
	-1   0    0    1   
$EndComp
Wire Wire Line
	5450 4800 5450 4600
Connection ~ 5450 4600
Wire Wire Line
	5450 4600 5650 4600
$Comp
L power:GND #PWR06
U 1 1
P 7500 5500
F 0 "#PWR06" H 7500 5250 50  0001 C CNN
F 1 "GND" H 7505 5327 50  0000 C CNN
F 2 "" H 7500 5500 50  0001 C CNN
F 3 "" H 7500 5500 50  0001 C CNN
	1    7500 5500
	1    0    0    -1  
$EndComp
Wire Wire Line
	7500 5300 7500 5500
$Comp
L Device:C C12
U 1 1
P 7300 4850
F 0 "C12" H 7415 4896 50  0000 L CNN
F 1 "10µF 50V" H 7415 4805 50  0000 L CNN
F 2 "Capacitor_THT:C_MLCC_W5.5mm_L4.0mm_P2.50mm" H 7338 4700 50  0001 C CNN
F 3 "https://search.murata.co.jp/Ceramy/image/img/A01X/G101/ENG/RDE_X7R_X7S_25V-100V_E.pdf" H 7300 4850 50  0001 C CNN
F 4 "Murata" H 7300 4850 50  0001 C CNN "Manufacturer"
F 5 "81-RDER71H103K0S1H3A" H 7300 4850 50  0001 C CNN "Mouser-Nr"
F 6 "RDEC71H106K3S1H03A" H 7300 4850 50  0001 C CNN "Part-Nr."
	1    7300 4850
	1    0    0    -1  
$EndComp
Wire Wire Line
	6600 4600 7300 4600
Connection ~ 7500 4600
Wire Wire Line
	7500 4600 7600 4600
Wire Wire Line
	7300 4600 7300 4700
Connection ~ 7300 4600
Wire Wire Line
	7300 4600 7500 4600
Wire Wire Line
	7300 5000 7300 5150
Wire Wire Line
	7300 5150 6600 5150
Connection ~ 6600 5150
Wire Wire Line
	2400 5500 2400 5150
Connection ~ 2400 5150
$Comp
L Device:L L2
U 1 1
P 4350 1850
F 0 "L2" H 4350 2190 50  0000 C CNN
F 1 "10µH 7.9A" H 4350 2099 50  0000 C CNN
F 2 "Inductor_THT:L_Radial_D13.7mm_P7.50mm_Coilcraft_RFS1412" V 4350 1850 50  0001 C CNN
F 3 "https://www.mouser.de/datasheet/2/597/rfs1412-774509.pdf" V 4350 1850 50  0001 C CNN
F 4 "18mΩ" H 4350 2016 39  0000 C CNN "DCR"
F 5 "36MHz" H 4350 1941 39  0000 C CNN "SRF"
F 6 "Coilcraft" H 4350 1850 50  0001 C CNN "Manufacturer"
F 7 "RFS1412-103ME" H 4350 1850 50  0001 C CNN "Part-Nr."
F 8 "20%" H 4350 1850 50  0001 C CNN "Tolerance"
	1    4350 1850
	1    0    0    -1  
$EndComp
$Comp
L Device:L L4
U 1 1
P 4350 2350
F 0 "L4" H 4350 2690 50  0000 C CNN
F 1 "10µH 7.9A" H 4350 2599 50  0000 C CNN
F 2 "Inductor_THT:L_Radial_D13.7mm_P7.50mm_Coilcraft_RFS1412" V 4350 2350 50  0001 C CNN
F 3 "https://www.mouser.de/datasheet/2/597/rfs1412-774509.pdf" V 4350 2350 50  0001 C CNN
F 4 "18mΩ" H 4350 2516 39  0000 C CNN "DCR"
F 5 "36MHz" H 4350 2441 39  0000 C CNN "SRF"
F 6 "Coilcraft" H 4350 2350 50  0001 C CNN "Manufacturer"
F 7 "RFS1412-103ME" H 4350 2350 50  0001 C CNN "Part-Nr."
F 8 "20%" H 4350 2350 50  0001 C CNN "Tolerance"
	1    4350 2350
	-1   0    0    1   
$EndComp
$Comp
L Mechanical:MountingHole_Pad H3
U 1 1
P 5200 7250
F 0 "H3" V 5450 7300 50  0000 C CNN
F 1 "ø3.5" V 5350 7300 50  0000 C CNN
F 2 "MountingHole:MountingHole_3.5mm_Pad_Via" H 5200 7250 50  0001 C CNN
F 3 "~" H 5200 7250 50  0001 C CNN
F 4 "~" H 5200 7250 50  0001 C CNN "Manufacturer"
F 5 "~" H 5200 7250 50  0001 C CNN "Part-Nr."
	1    5200 7250
	0    -1   -1   0   
$EndComp
Wire Wire Line
	2200 2200 2500 2200
Text GLabel 2050 2450 0    50   Input ~ 0
-IN
Wire Wire Line
	2050 2450 2200 2450
Connection ~ 2200 2450
Wire Wire Line
	2200 2450 2200 2250
Text GLabel 5800 7250 2    50   Input ~ 0
-IN
Wire Wire Line
	5300 7250 5400 7250
Wire Wire Line
	5700 7250 5800 7250
$Comp
L Device:R R1
U 1 1
P 8600 2100
F 0 "R1" H 8670 2221 50  0000 L CNN
F 1 "100kΩ" H 8670 2130 50  0000 L CNN
F 2 "Resistor_THT:R_Axial_DIN0207_L6.3mm_D2.5mm_P10.16mm_Horizontal" V 8530 2100 50  0001 C CNN
F 3 "https://www.vishay.com/docs/28722/sfr16s25.pdf" H 8600 2100 50  0001 C CNN
F 4 "1%" H 8670 2047 39  0000 L CNN "Tolerance"
F 5 "0.5W" H 8670 1972 39  0000 L CNN "Power"
F 6 "Vishay" H 8600 2100 50  0001 C CNN "Manufacturer"
F 7 "SFR25H0001003FR500" H 8600 2100 50  0001 C CNN "Part-Nr."
	1    8600 2100
	1    0    0    -1  
$EndComp
$Comp
L Device:R R2
U 1 1
P 4250 4850
F 0 "R2" H 4320 4971 50  0000 L CNN
F 1 "4.99kΩ" H 4320 4880 50  0000 L CNN
F 2 "Resistor_THT:R_Axial_DIN0207_L6.3mm_D2.5mm_P10.16mm_Horizontal" V 4180 4850 50  0001 C CNN
F 3 "https://www.vishay.com/docs/28722/sfr16s25.pdf" H 4250 4850 50  0001 C CNN
F 4 "1%" H 4320 4797 39  0000 L CNN "Tolerance"
F 5 "0.4W" H 4320 4722 39  0000 L CNN "Power"
F 6 "Vishay" H 4250 4850 50  0001 C CNN "Manufacturer"
F 7 "SFR2500004991FR500" H 4250 4850 50  0001 C CNN "Part-Nr."
	1    4250 4850
	1    0    0    -1  
$EndComp
$Comp
L Device:R R3
U 1 1
P 5550 7250
F 0 "R3" V 5269 7250 50  0000 C CNN
F 1 "0Ω" V 5360 7250 50  0000 C CNN
F 2 "Resistor_THT:R_Axial_DIN0207_L6.3mm_D2.5mm_P10.16mm_Horizontal" V 5480 7250 50  0001 C CNN
F 3 "https://www.vishay.com/docs/28766/mbxsma.pdf" H 5550 7250 50  0001 C CNN
F 4 "1%" V 5367 7250 39  0001 C CNN "Tolerance"
F 5 "0.6W" V 5443 7250 39  0000 C CNN "Power"
F 6 "Vishay" H 5550 7250 50  0001 C CNN "Manufacturer"
F 7 "MBB02070Z0000ZCT00" H 5550 7250 50  0001 C CNN "Part-Nr."
	1    5550 7250
	0    1    1    0   
$EndComp
$Comp
L Connector:TestPoint TP2
U 1 1
P 3200 1600
F 0 "TP2" H 3258 1718 50  0000 L CNN
F 1 "+CMC" H 3258 1627 50  0000 L CNN
F 2 "TestPoint:TestPoint_Keystone_5000-5004_Miniature" H 3400 1600 50  0001 C CNN
F 3 "https://www.keyelco.com/userAssets/file/M65p56.pdf" H 3400 1600 50  0001 C CNN
F 4 "Keystone Electronics" H 3200 1600 50  0001 C CNN "Manufacturer"
F 5 "5000" H 3200 1600 50  0001 C CNN "Part-Nr."
	1    3200 1600
	1    0    0    -1  
$EndComp
Connection ~ 3200 2350
$Comp
L Mechanical:MountingHole H1
U 1 1
P 5150 6600
F 0 "H1" H 5250 6646 50  0000 L CNN
F 1 "ø3.2" H 5250 6555 50  0000 L CNN
F 2 "MountingHole:MountingHole_3.2mm_M3" H 5150 6600 50  0001 C CNN
F 3 "~" H 5150 6600 50  0001 C CNN
F 4 "~" H 5150 6600 50  0001 C CNN "Manufacturer"
F 5 "~" H 5150 6600 50  0001 C CNN "Mouser-Nr"
F 6 "~" H 5150 6600 50  0001 C CNN "Part-Nr."
	1    5150 6600
	1    0    0    -1  
$EndComp
$Comp
L External~Components:TerminalBlock_Weidemüller_LMF-1330180000_1x02_P5.00mm_Vertical J1
U 1 1
P 1850 1950
F 0 "J1" H 2092 2289 50  0000 C CNN
F 1 "12V IN" H 2092 2198 50  0000 C CNN
F 2 "TerminalBlock_Weidemueller:TerminalBlock_Weidemueller_LMF-1330180000_1x02_P5.00mm_Vertical" H 2250 1450 50  0001 C CNN
F 3 "https://media.digikey.com/pdf/Data%20Sheets/Weidmuller%20PDFs/1330180000.pdf" H 1850 1950 50  0001 C CNN
F 4 "7A MAX" H 2092 2115 39  0000 C CNN "Rating"
F 5 "Weidemüller" H 1850 1950 50  0001 C CNN "Manufacturer"
F 6 "1330180000" H 1850 1950 50  0001 C CNN "Part-Nr."
	1    1850 1950
	-1   0    0    -1  
$EndComp
$Comp
L External~Components:TerminalBlock_Weidemüller_LMF-1330180000_1x02_P5.00mm_Vertical J3
U 1 1
P 3800 6800
F 0 "J3" H 4328 6733 50  0000 L CNN
F 1 "12V OUT" H 4328 6642 50  0000 L CNN
F 2 "TerminalBlock_Weidemueller:TerminalBlock_Weidemueller_LMF-1330180000_1x02_P5.00mm_Vertical" H 4200 6300 50  0001 C CNN
F 3 "https://media.digikey.com/pdf/Data%20Sheets/Weidmuller%20PDFs/1330180000.pdf" H 3800 6800 50  0001 C CNN
F 4 "3.2A MAX" H 4328 6559 39  0000 L CNN "Rating"
F 5 "Weidemüller" H 3800 6800 50  0001 C CNN "Manufacturer"
F 6 "1330180000" H 3800 6800 50  0001 C CNN "Part-Nr."
	1    3800 6800
	1    0    0    -1  
$EndComp
$Comp
L External~Components:TerminalBlock_Weidemüller_LMF-1330180000_1x02_P5.00mm_Vertical J2
U 1 1
P 2150 6800
F 0 "J2" H 2678 6733 50  0000 L CNN
F 1 "5V OUT" H 2678 6642 50  0000 L CNN
F 2 "TerminalBlock_Weidemueller:TerminalBlock_Weidemueller_LMF-1330180000_1x02_P5.00mm_Vertical" H 2550 6300 50  0001 C CNN
F 3 "https://media.digikey.com/pdf/Data%20Sheets/Weidmuller%20PDFs/1330180000.pdf" H 2150 6800 50  0001 C CNN
F 4 "5A MAX" H 2678 6559 39  0000 L CNN "Rating"
F 5 "Weidemüller" H 2150 6800 50  0001 C CNN "Manufacturer"
F 6 "1330180000" H 2150 6800 50  0001 C CNN "Part-Nr."
	1    2150 6800
	1    0    0    -1  
$EndComp
Connection ~ 2200 2250
Wire Wire Line
	1850 2250 1950 2250
Wire Wire Line
	1850 1950 1950 1950
Wire Wire Line
	1850 2050 1950 2050
Wire Wire Line
	1950 2050 1950 1950
Connection ~ 1950 1950
Wire Wire Line
	1850 2150 1950 2150
Wire Wire Line
	1950 2150 1950 2250
Connection ~ 1950 2250
Wire Wire Line
	1950 2250 2200 2250
Wire Wire Line
	1950 6800 2100 6800
Wire Wire Line
	1500 7100 2100 7100
Wire Wire Line
	3800 6900 3750 6900
Wire Wire Line
	3750 6900 3750 6800
Connection ~ 3750 6800
Wire Wire Line
	3750 6800 3800 6800
Wire Wire Line
	3800 7000 3750 7000
Wire Wire Line
	3750 7000 3750 7100
Connection ~ 3750 7100
Wire Wire Line
	3750 7100 3800 7100
Wire Wire Line
	2150 7000 2100 7000
Wire Wire Line
	2100 7000 2100 7100
Connection ~ 2100 7100
Wire Wire Line
	2100 7100 2150 7100
Wire Wire Line
	2150 6900 2100 6900
Wire Wire Line
	2100 6900 2100 6800
Connection ~ 2100 6800
Wire Wire Line
	2100 6800 2150 6800
Connection ~ 2200 1950
Wire Wire Line
	1950 1950 2200 1950
Wire Wire Line
	2200 1600 2200 1950
$Comp
L Connector:TestPoint TP1
U 1 1
P 2200 1600
F 0 "TP1" H 2258 1718 50  0000 L CNN
F 1 "+IN" H 2258 1627 50  0000 L CNN
F 2 "TestPoint:TestPoint_Keystone_5000-5004_Miniature" H 2400 1600 50  0001 C CNN
F 3 "https://www.keyelco.com/userAssets/file/M65p56.pdf" H 2400 1600 50  0001 C CNN
F 4 "Keystone Electronics" H 2200 1600 50  0001 C CNN "Manufacturer"
F 5 "5000" H 2200 1600 50  0001 C CNN "Part-Nr."
	1    2200 1600
	1    0    0    -1  
$EndComp
$EndSCHEMATC
